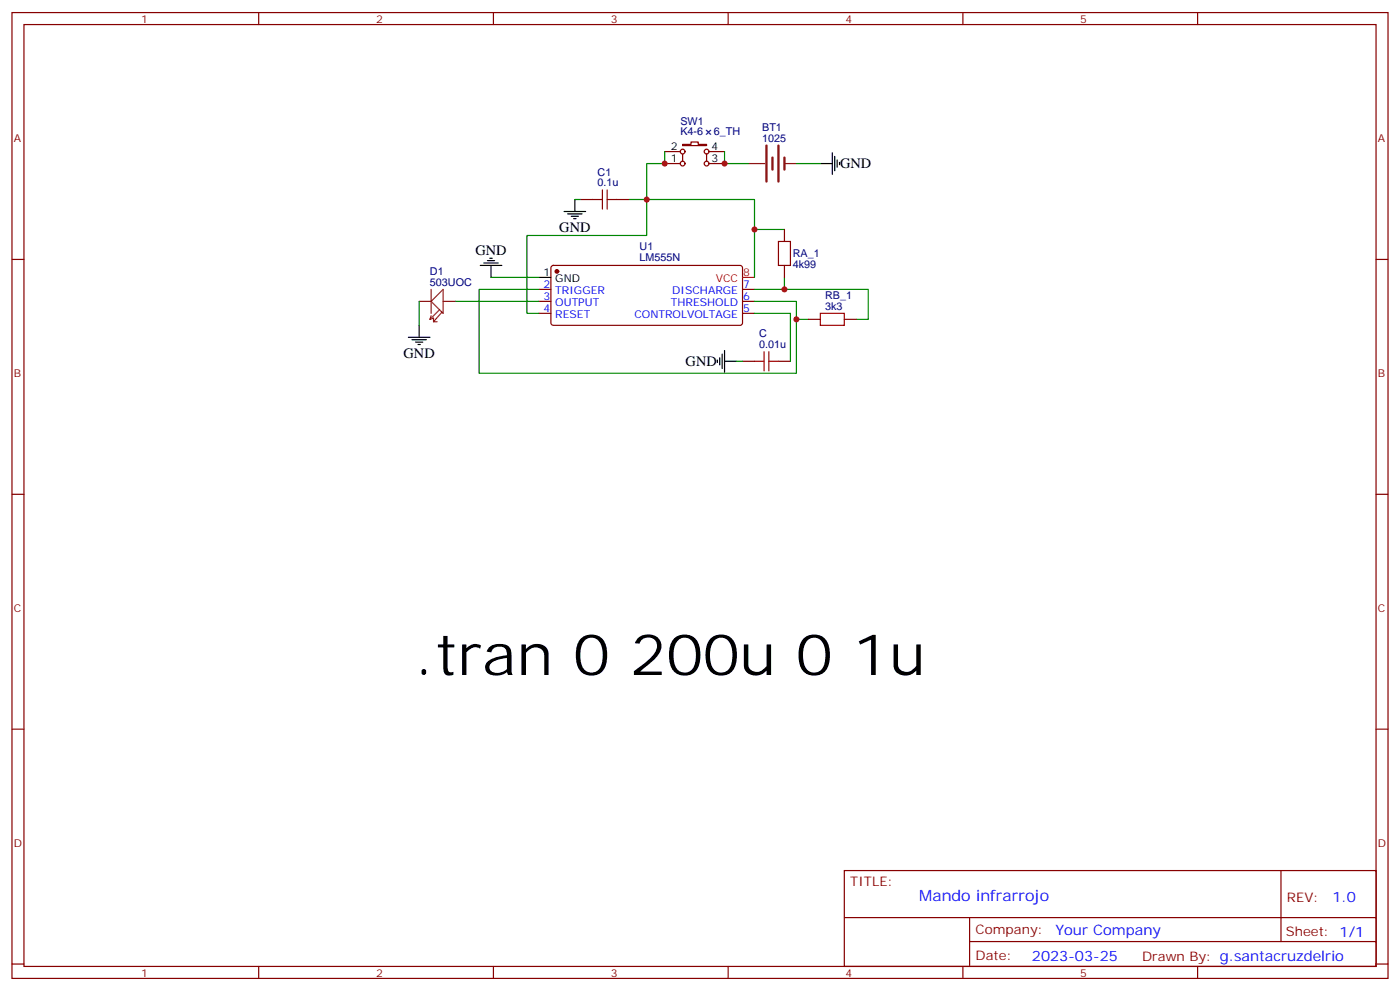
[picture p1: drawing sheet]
<svg xmlns="http://www.w3.org/2000/svg" width="412mm" height="292mm" viewBox="0 0 412 292" stroke-linecap="round" stroke-linejoin="round" font-family="sans-serif">
<g fill="none" stroke="#870000" stroke-width=".35">
<path d="M3.5 3.7h405.4v284.3h-405.4zM7.1 7.2h398.2v277.3h-398.2zM76.2 3.7v3.5M145.3 3.7v3.5M214.5 3.7v3.5M283.6 3.7v3.5M352.8 3.7v3.5M171.1 58.7h3.5M181.7 58.7h3.5M195.8 48.2h4.6M195.8 44.6h4.6M201.1 42.5h2.5v-.7h2.1v.7h2.4v.4h-7z"/>
<path d="M201.1 45.3v2.1M208.1 45.3v2.1M208.8 48.2h4.6M208.8 44.6h4.6M3.5 76.4h3.6M162.5 78.3l.5-.2 55.3 .1 .4 .6v16.5l-.7 .5-55.3-.1-.4-.6v-16.3zM231.1 67.6v3.5M231.1 78.1v3.6M405.3 76.4h3.6M158.7 85.2h3.6M158.7 88.7h3.6M158.7 92.3h3.6"/>
<path d="M218.7 85.2h3.5M218.7 88.7h3.5M218.7 92.3h3.5M238.1 94h3.6M248.7 94h3.5M218.7 106.4h3.5M229.3 106.4h3.5M3.5 145.5h3.6M405.3 145.5h3.6M3.5 214.7h3.6M405.3 214.7h3.6M248.7 256.3h156.6v28.2h-156.6z"/>
<path d="M377.3 256.3v20.9M248.7 270.1h156.5M285.6 277.2h119.6M285.6 270.1v14.2M3.5 283.8h3.6M76.2 284.5v3.5M145.3 284.5v3.5M214.5 284.5v3.5M283.6 284.5v3.5M352.8 284.5v3.5M405.3 283.8h3.6"/>
<circle cx="201.1" cy="44.6" r=".71"/>
<circle cx="201.1" cy="48.2" r=".71"/>
<circle cx="208.1" cy="44.6" r=".71"/>
<circle cx="208.1" cy="48.2" r=".71"/>
</g>
<circle cx="164" cy="79.9" r=".53" fill="#870000" stroke="#870000" stroke-width=".35"/>
<g fill="none" stroke="#000" stroke-width=".35">
<path d="M169.3 58.7v3.6M241.7 48.2h3.5M245.2 45v6.3M245.9 46v4.3M246.6 47.1v2.1M247.3 47.8v.7M141.5 78.1h6.3M142.5 77.4h4.3M143.6 76.7h2.1M144.3 76h.7M144.6 78.1v3.6M166.2 62.3h6.3"/>
<path d="M167.2 63h4.2M168.3 63.7h2.1M169 64.4h.7M120.3 99.3h6.3M123.5 95.8v3.5M158.7 81.7h3.6M121.4 100h4.2M122.4 100.7h2.1M123.1 101.4h.7M211.3 106v.7M212 105.3v2.1M212.7 104.2v4.3"/>
<path d="M213.4 106.4h3.6M213.4 103.2v6.3"/>
</g>
<path d="M218.7 81.7h3.5" fill="none" stroke="#f00" stroke-width=".35"/>
<g fill="none" stroke="#008700" stroke-width=".35">
<path d="M169.3 58.7h1.8M185.2 58.7h37v8.9M195.8 44.6v3.6h-5.3v21.1h-35.3v23h3.5M213.4 44.6v3.6h7.1M234.6 48.2h7.1M231.1 67.6h-8.9v14.1M123.5 88.7v7.1M134.1 88.7h24.6M144.6 81.7h14.1M158.7 85.2h-17.6v24.7h93.5v-21.2h-12.4M222.2 92.3h10.6v14.1M231.1 81.7v3.5h-8.9"/>
<path d="M231.1 85.2h24.7v8.8h-3.6M234.6 94h3.5M217 106.4h1.7"/>
</g>
<path d="M220.5 48.2h4.9M231.1 48.2h3.5M123.5 88.7h3.5M126.6 94l1.1-.3v1M127 88.7l3.5-3.5v7.1zM127 85.2v7.1M127 93l-.4 1M127.7 94.7h1.1M129.5 91.2l-2.9 2.8M130.2 91.9l-2.5 2.8M130.5 88.7h3.6" fill="none" stroke="#8c2424" stroke-width=".35"/>
<path d="M225.8 42.9v10.5M227.5 46.4v3.5M229.3 42.9v10.5M231.1 46.4v3.5" fill="none" stroke="#8c2424" stroke-width=".71"/>
<path d="M174.6 58.7h2.8M177.4 55.9v5.7M178.9 58.7h2.8M178.9 55.9v5.7M229.3 71.1h3.5v7h-3.5zM241.7 92.3h7v3.5h-7zM222.2 106.4h2.9M225.1 103.5v5.7M226.5 106.4h2.8M226.5 103.5v5.7" fill="none" stroke="#a10000" stroke-width=".35"/>
<g fill="#c00">
<circle cx="222.3" cy="67.6" r=".88"/>
<circle cx="234.6" cy="94" r=".88"/>
<circle cx="231.1" cy="85.2" r=".88"/>
<circle cx="190.5" cy="58.7" r=".88"/>
<circle cx="195.8" cy="48.2" r=".88"/>
<circle cx="213.4" cy="48.2" r=".88"/>
</g>
<text font-size="16.9" x="122" y="198.7">.tran 0 200u 0 1u</text>
<text font-size="4.6" fill="#00f" x="270.8" y="265.3">Mando infrarrojo</text>
<g font-size="4.2">
<text x="247.5" y="49.6">GND</text>
<text x="164.8" y="68.3">GND</text>
<text x="140.1" y="75">GND</text>
<text x="118.9" y="105.3">GND</text>
<text x="202" y="107.8">GND</text>
</g>
<g font-size="4.2" fill="#00f">
<text x="392.5" y="265.6">1.0</text>
<text x="310.9" y="275.1">Your Company</text>
<text x="304" y="282.9">2023-03-25</text>
</g>
<g font-size="3.9" fill="#800">
<text x="250.5" y="260.9">TITLE:</text>
<text x="379.1" y="265.6">REV:</text>
<text x="287.4" y="275.1">Company:</text>
<text x="378.7" y="275.7">Sheet: 1/1</text>
<text x="287.4" y="282.8">Date:</text>
<text x="336.4" y="282.8">Drawn By: g.santacruzdelrio</text>
</g>
<g font-size="3.2" fill="#800">
<text x="41.6" y="6.7">1</text>
<text x="110.8" y="6.7">2</text>
<text x="179.9" y="6.7">3</text>
<text x="249.1" y="6.7">4</text>
<text x="318.2" y="6.7">5</text>
<text x="4.1" y="41.8">A</text>
<text x="405.9" y="41.8">A</text>
<text x="4.1" y="110.9">B</text>
<text x="405.9" y="110.9">B</text>
<text x="4.1" y="180.1">C</text>
<text x="405.9" y="180.1">C</text>
<text x="4.1" y="249.2">D</text>
<text x="405.9" y="249.2">D</text>
<text x="41.6" y="287.5">1</text>
<text x="110.8" y="287.5">2</text>
<text x="179.9" y="287.5">3</text>
<text x="249.1" y="287.5">4</text>
<text x="318.2" y="287.5">5</text>
</g>
<g font-size="3.2" fill="#000080">
<text x="200.4" y="39.9">K4-6</text>
<text x="200.4" y="36.7">SW1</text>
<text x="210.3" y="39.9">6_TH</text>
<text x="224.5" y="41.8">1025</text>
<text x="224.5" y="38.6">BT1</text>
<text x="176.1" y="51.7">C1</text>
<text x="176" y="54.9">0.1u</text>
<text x="188.4" y="76.9">LM555N</text>
<text x="188.4" y="73.7">U1</text>
<text x="233.5" y="75.8">RA_1</text>
<text x="126.7" y="81">D1</text>
<text x="233.5" y="78.9">4k99</text>
<text x="126.7" y="84.1">503UOC</text>
<text x="243.1" y="88">RB_1</text>
<text x="243.1" y="91.2">3k3</text>
<text x="223.7" y="99.3">C</text>
<text x="223.7" y="102.5">0.01u</text>
</g>
<g font-size="3.2">
<text x="197.7" y="47.8">1</text>
<text x="197.7" y="44.3">2</text>
<text x="209.5" y="47.8">3</text>
<text x="209.5" y="44.3">4</text>
<text x="160.1" y="81.3">1</text>
<text x="163.6" y="83.1">GND</text>
</g>
<g font-size="3.2" fill="#f00">
<text x="210.8" y="83.1">VCC</text>
<text x="218.9" y="81.3">8</text>
</g>
<g font-size="3.2" fill="#00f">
<text x="160.1" y="84.8">2</text>
<text x="160.1" y="88.4">3</text>
<text x="163.6" y="86.6">TRIGGER</text>
<text x="198" y="86.6">DISCHARGE</text>
<text x="218.9" y="88.4">6</text>
<text x="218.9" y="84.8">7</text>
<text x="160.1" y="91.9">4</text>
<text x="163.6" y="90.1">OUTPUT</text>
<text x="163.6" y="93.7">RESET</text>
<text x="186.9" y="93.7">CONTROLVOLTAGE</text>
<text x="197.6" y="90.1">THRESHOLD</text>
<text x="218.9" y="91.9">5</text>
</g>
</svg>
